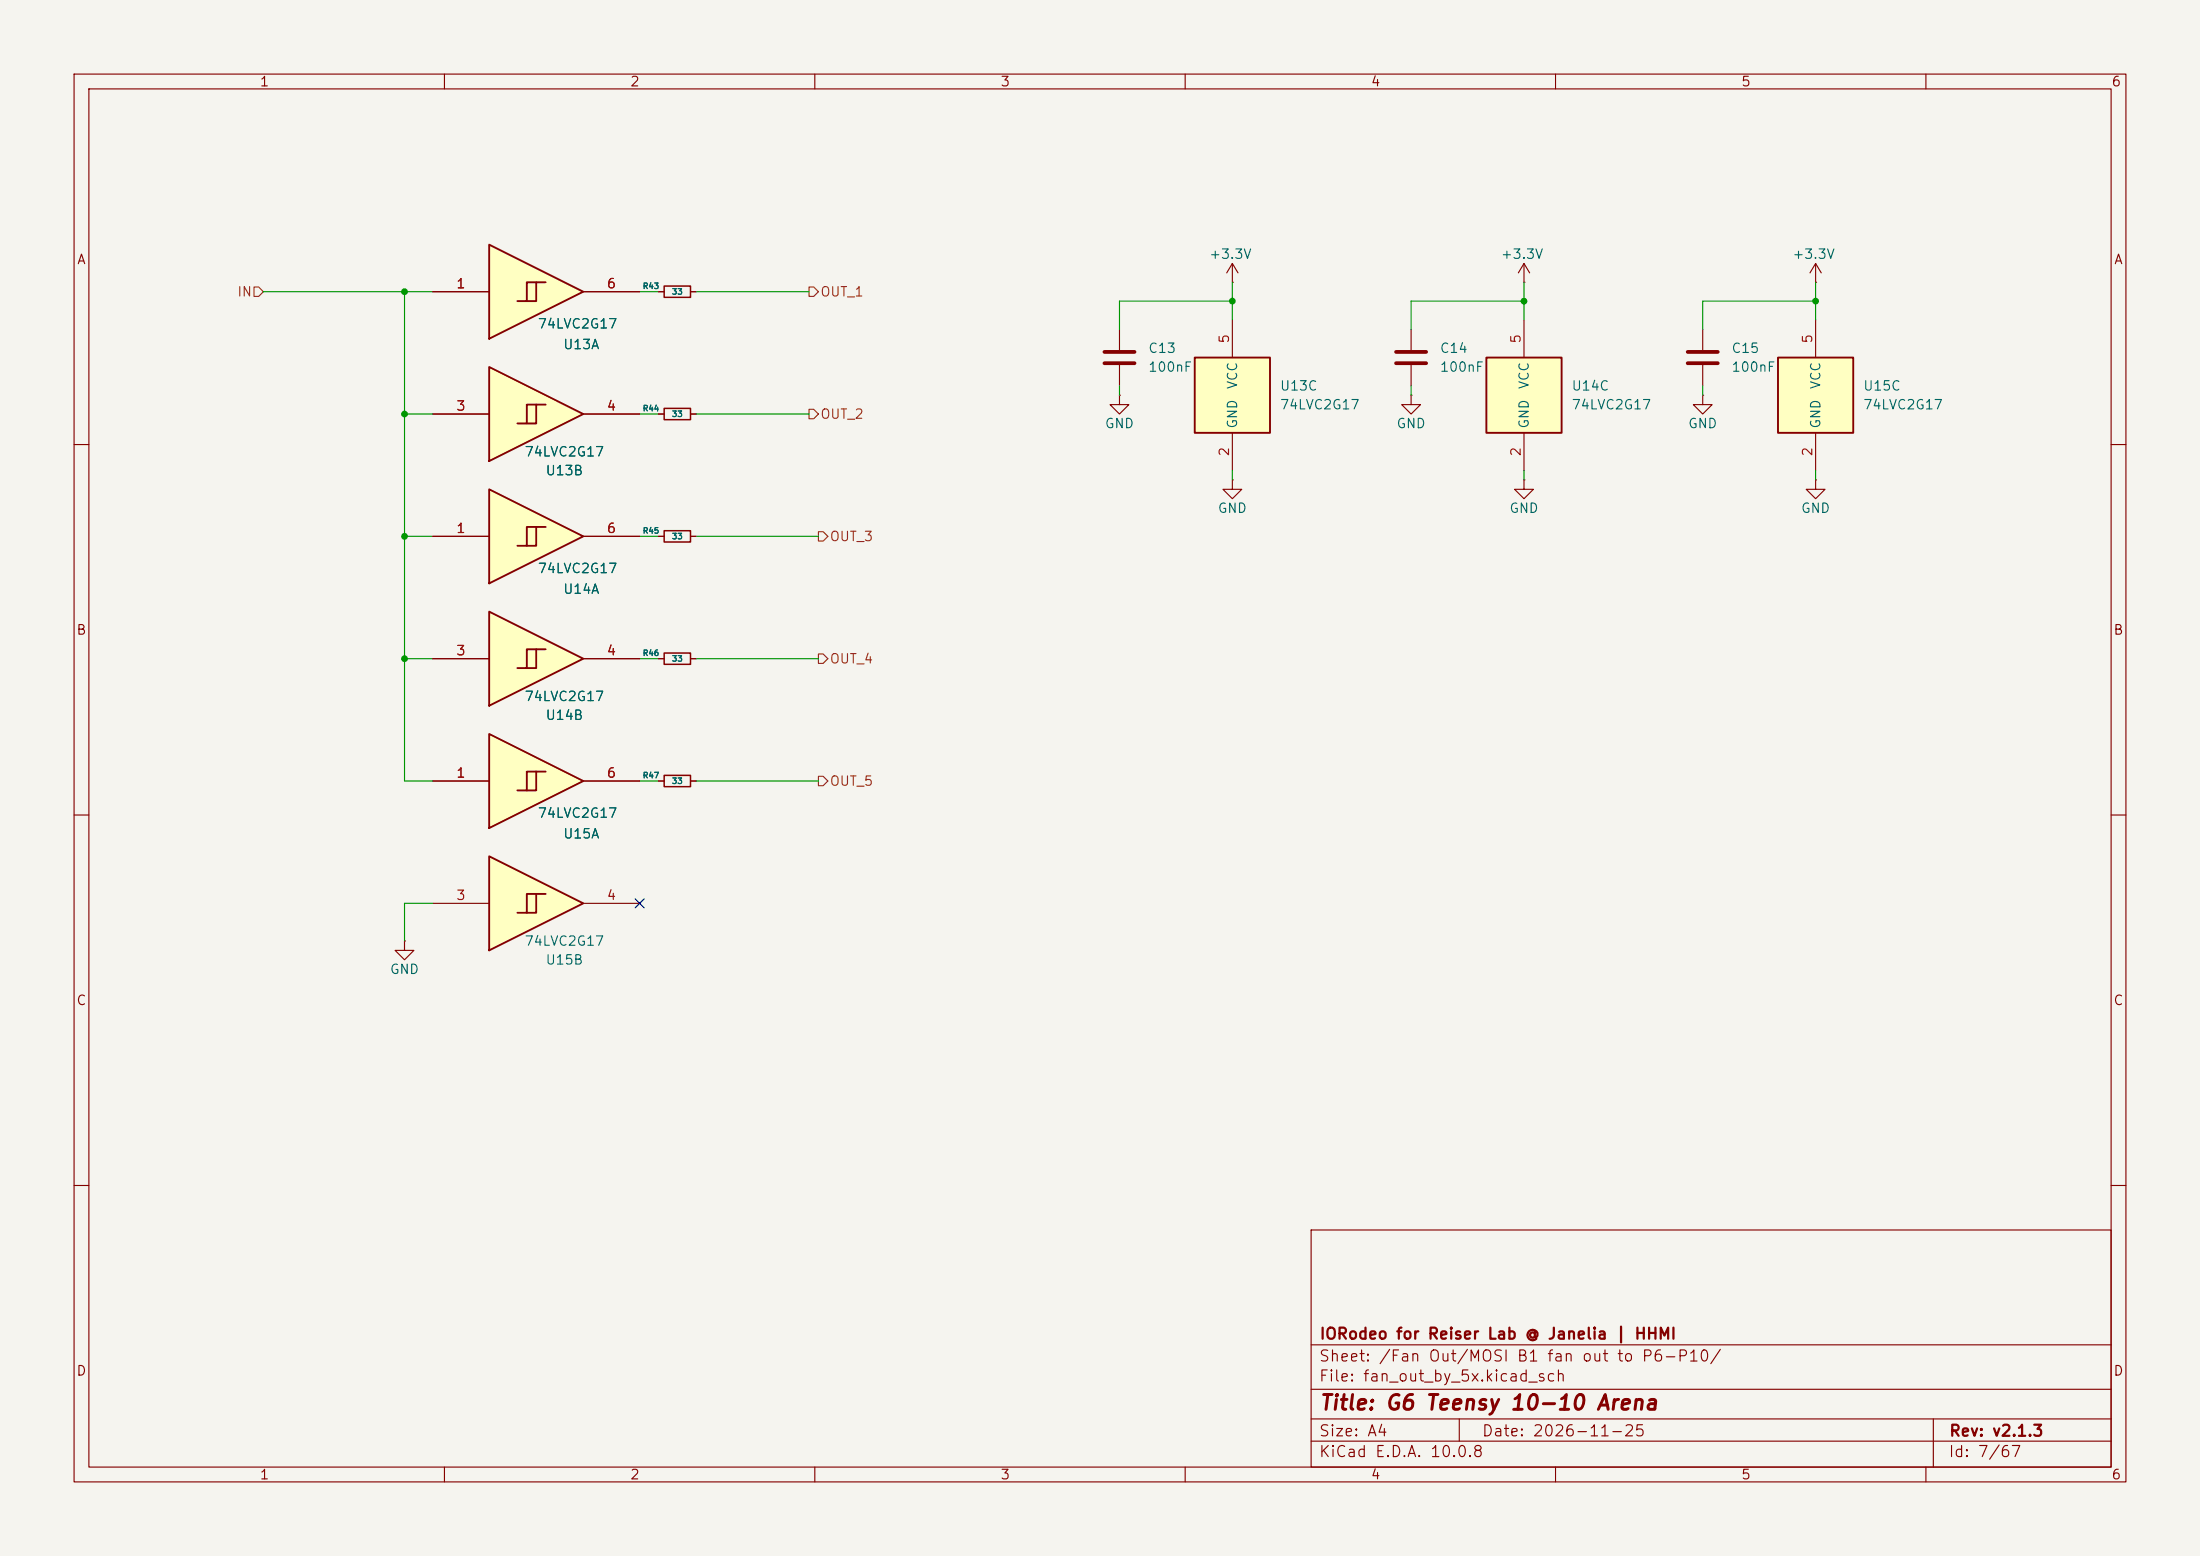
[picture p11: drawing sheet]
<svg xmlns="http://www.w3.org/2000/svg" width="297mm" height="210mm" viewBox="0 0 297 210" stroke-linecap="round" stroke-linejoin="round" font-family="sans-serif">
<path d="M0 0h297v210h-297z" fill="#f5f4ef" stroke="#f5f4ef" stroke-width=".14"/>
<g fill="none" stroke="#840000" stroke-width=".15">
<path d="M10 10h277v190h-277zM12 12h273v186h-273zM60 10v2M110 10v2M160 10v2M210 10v2M260 10v2M88.9 39.4h.8M93.2 39.4h.8M88.9 55.9h.8M93.2 55.9h.8M190.5 44.5v2.7"/>
<path d="M190.5 49.3v2.8M10 60h2M88.9 72.4h.8M93.2 72.4h.8M285 60h2M88.9 88.9h.8M93.2 88.9h.8M10 110h2M88.9 105.4h.8M93.2 105.4h.8M285 110h2M10 160h2"/>
<path d="M177 166h108v32h-108zM285 160h2M60 198v2M110 198v2M160 198v2M177 194.5h108M177 191.5h108M177 187.5h108M177 181.5h108M197 191.5v3M210 198v2M260 198v2"/>
<path d="M261 191.5v6.5"/>
</g>
<path d="M188.5 47.5h4M188.5 49h4" fill="none" stroke="#840000" stroke-width=".51"/>
<path d="M89.7 38.6h3.5v1.5h-3.5zM89.7 55.1h3.5v1.5h-3.5zM89.7 71.6h3.5v1.6h-3.5zM89.7 88.1h3.5v1.6h-3.5zM89.7 104.6h3.5v1.6h-3.5z" fill="none" stroke="#840000" stroke-width=".2"/>
<path d="M200.7 48.3h10.1v10.1h-10.1z" fill="#ffffc2"/>
<path d="M200.7 48.3h10.1v10.1h-10.1z" fill="none" stroke="#840000" stroke-width=".25"/>
<path d="M205.7 43.2v5.1M205.7 58.4v5.1M205.7 64.8v1.2h1.3l-1.3 1.3-1.2-1.3h1.2M205.7 64.8h.1" fill="none" stroke="#840000" stroke-width=".15"/>
<g fill="#ffffc2">
<path d="M66 99.1l12.7 6.3-12.7 6.4z"/>
<path d="M71.1 104.1h2.6l-3.9 2.6h1.3z"/>
<path d="M72.4 104.1v2.6h-1.3z"/>
</g>
<path d="M66 99.1l12.7 6.3-12.7 6.4zM72.4 104.1v2.6h-1.3M73.7 104.1h-2.6v2.6h-1.3" fill="none" stroke="#840000" stroke-width=".25"/>
<path d="M58.4 105.4h7.6M78.7 105.4h7.7" fill="none" stroke="#840000" stroke-width=".15"/>
<g fill="#ffffc2">
<path d="M66 82.6l12.7 6.3-12.7 6.4z"/>
<path d="M71.1 87.6h2.6l-3.9 2.6h1.3z"/>
<path d="M72.4 87.6v2.6h-1.3z"/>
</g>
<path d="M66 82.6l12.7 6.3-12.7 6.4zM72.4 87.6v2.6h-1.3M73.7 87.6h-2.6v2.6h-1.3" fill="none" stroke="#840000" stroke-width=".25"/>
<g fill="none" stroke="#840000" stroke-width=".15">
<path d="M205.7 38.1h.1M205.7 35.6l-.7 1.2M205.7 35.6l.8 1.2M205.7 35.6v2.5M245.1 38.1h.1M245.1 35.6l-.8 1.2M245.1 35.6l.8 1.2M245.1 35.6v2.5M151.1 53.3v1.3h1.3l-1.3 1.3-1.2-1.3h1.2M151.1 53.3h.1M151.1 44.5v2.7M151.1 49.3v2.8"/>
<path d="M166.4 64.8v1.2h1.2l-1.2 1.3-1.3-1.3h1.3M166.4 64.8h.1M58.4 88.9h7.6M78.7 88.9h7.7"/>
</g>
<path d="M149.1 47.5h4.1M149.1 49h4.1" fill="none" stroke="#840000" stroke-width=".51"/>
<path d="M161.3 48.3h10.1v10.1h-10.1z" fill="#ffffc2"/>
<path d="M161.3 48.3h10.1v10.1h-10.1z" fill="none" stroke="#840000" stroke-width=".25"/>
<path d="M166.4 43.2v5.1M166.4 58.4v5.1M190.5 53.3v1.3h1.3l-1.3 1.3-1.3-1.3h1.3M190.5 53.3h.1M54.6 127v1.3h1.3l-1.3 1.2-1.3-1.2h1.3M54.6 127h.1" fill="none" stroke="#840000" stroke-width=".15"/>
<g fill="#ffffc2">
<path d="M66 115.6l12.7 6.3-12.7 6.4z"/>
<path d="M71.1 120.7h2.6l-3.9 2.5h1.3z"/>
<path d="M72.4 120.7v2.5h-1.3z"/>
</g>
<path d="M66 115.6l12.7 6.3-12.7 6.4zM72.4 120.7v2.5h-1.3M73.7 120.7h-2.6v2.5h-1.3" fill="none" stroke="#840000" stroke-width=".25"/>
<path d="M166.4 38.1h.1M166.4 35.6l-.8 1.2M166.4 35.6l.7 1.2M166.4 35.6v2.5M229.9 53.3v1.3h1.2l-1.2 1.3-1.3-1.3h1.3M229.9 53.3h.1M245.1 64.8v1.2h1.3l-1.3 1.3-1.3-1.3h1.3M245.1 64.8h.1M58.4 121.9h7.6M78.7 121.9h7.7" fill="none" stroke="#840000" stroke-width=".15"/>
<g fill="#ffffc2">
<path d="M66 66l12.7 6.4-12.7 6.3z"/>
<path d="M71.1 71.1h2.6l-3.9 2.6h1.3z"/>
<path d="M72.4 71.1v2.6h-1.3z"/>
</g>
<path d="M66 66l12.7 6.4-12.7 6.3zM72.4 71.1v2.6h-1.3M73.7 71.1h-2.6v2.6h-1.3" fill="none" stroke="#840000" stroke-width=".25"/>
<path d="M58.4 72.4h7.6M78.7 72.4h7.7" fill="none" stroke="#840000" stroke-width=".15"/>
<g fill="#ffffc2">
<path d="M66 33l12.7 6.4-12.7 6.3z"/>
<path d="M71.1 38.1h2.6l-3.9 2.5h1.3z"/>
<path d="M72.4 38.1v2.5h-1.3z"/>
</g>
<path d="M66 33l12.7 6.4-12.7 6.3zM72.4 38.1v2.5h-1.3M73.7 38.1h-2.6v2.5h-1.3" fill="none" stroke="#840000" stroke-width=".25"/>
<path d="M58.4 39.4h7.6M78.7 39.4h7.7" fill="none" stroke="#840000" stroke-width=".15"/>
<g fill="#ffffc2">
<path d="M66 49.5l12.7 6.4-12.7 6.3z"/>
<path d="M71.1 54.6h2.6l-3.9 2.6h1.3z"/>
<path d="M72.4 54.6v2.6h-1.3z"/>
</g>
<path d="M66 49.5l12.7 6.4-12.7 6.3zM72.4 54.6v2.6h-1.3M73.7 54.6h-2.6v2.6h-1.3" fill="none" stroke="#840000" stroke-width=".25"/>
<path d="M58.4 55.9h7.6M78.7 55.9h7.7M229.9 44.5v2.7M229.9 49.3v2.8" fill="none" stroke="#840000" stroke-width=".15"/>
<path d="M227.8 47.5h4.1M227.8 49h4.1" fill="none" stroke="#840000" stroke-width=".51"/>
<path d="M240 48.3h10.2v10.1h-10.2z" fill="#ffffc2"/>
<path d="M240 48.3h10.2v10.1h-10.2z" fill="none" stroke="#840000" stroke-width=".25"/>
<g fill="none" stroke="#840000" stroke-width=".15">
<path d="M58.4 39.4h7.6M78.7 39.4h7.7M88.9 39.4h.8M93.2 39.4h.8M58.4 55.9h7.6M78.7 55.9h7.7M88.9 55.9h.8M93.2 55.9h.8M245.1 43.2v5.1M245.1 58.4v5.1M58.4 72.4h7.6M78.7 72.4h7.7"/>
<path d="M88.9 72.4h.8M93.2 72.4h.8M58.4 88.9h7.6M78.7 88.9h7.7M88.9 88.9h.8M93.2 88.9h.8M58.4 105.4h7.6M78.7 105.4h7.7M88.9 105.4h.8M93.2 105.4h.8"/>
</g>
<path d="M34.3 38.7h.6l.7 .7-.7 .6h-.6zM109.2 38.7h.7l.6 .7-.6 .6h-.7zM109.2 55.2h.7l.6 .7-.6 .6h-.7zM110.5 71.8h.6l.7 .6-.7 .6h-.6zM110.5 88.3h.6l.7 .6-.7 .6h-.6zM110.5 104.8h.6l.7 .6-.7 .6h-.6z" fill="none" stroke="#725600" stroke-width=".15"/>
<g fill="none" stroke="#009600" stroke-width=".15">
<path d="M35.6 39.4h22.8M54.6 39.4v66h3.8M86.4 39.4h2.5M94 39.4h15.2M166.4 38.1v5.1M205.7 38.1v5.1M245.1 38.1v5.1M54.6 55.9h3.8M86.4 55.9h2.5M94 55.9h15.2M151.1 52.1v1.2M166.4 40.6h-15.3v3.9"/>
<path d="M190.5 52.1v1.2M205.7 40.6h-15.2v3.9M229.9 52.1v1.2M245.1 40.6h-15.2v3.9M54.6 72.4h3.8M86.4 72.4h2.5M94 72.4h16.5M166.4 63.5v1.3M205.7 63.5v1.3M245.1 63.5v1.3M54.6 88.9h3.8M86.4 88.9h2.5"/>
<path d="M94 88.9h16.5M86.4 105.4h2.5M94 105.4h16.5M58.4 121.9h-3.8v5.1"/>
</g>
<path d="M85.8 121.3l1.2 1.2M87 121.3l-1.2 1.2" fill="none" stroke="#000084" stroke-width=".15"/>
<g fill="#009600">
<circle cx="54.6" cy="55.9" r=".46"/>
<circle cx="54.6" cy="72.4" r=".46"/>
<circle cx="54.6" cy="39.4" r=".46"/>
<circle cx="54.6" cy="88.9" r=".46"/>
<circle cx="205.7" cy="40.6" r=".46"/>
<circle cx="166.4" cy="40.6" r=".46"/>
<circle cx="245.1" cy="40.6" r=".46"/>
</g>
<text font-size="2" fill="#840000" x="178" y="190.8">Title: G6 Teensy 10-10 Arena</text>
<g font-size="1.5" fill="#840000">
<text x="178" y="184.1">Sheet: /Fan Out/MOSI B1 fan out to P6-P10/</text>
<text x="178" y="181.1">IORodeo for Reiser Lab @ Janelia | HHMI</text>
<text x="178" y="186.8">File: fan_out_by_5x.kicad_sch</text>
<text x="178" y="197">KiCad E.D.A. 10.0.8</text>
<text x="178" y="194.2">Size: A4</text>
<text x="200" y="194.2">Date: 2026-11-25</text>
<text x="263" y="197">Id: 7/67</text>
<text x="263" y="194.2">Rev: v2.1.3</text>
</g>
<g font-size="1.3" fill="#840000">
<text x="35" y="12">1</text>
<text x="85" y="12">2</text>
<text x="135" y="12">3</text>
<text x="185" y="12">4</text>
<text x="235" y="12">5</text>
<text x="285" y="12">6</text>
<text x="10.3" y="36">A</text>
<text x="285.3" y="36">A</text>
<text x="10.2" y="86">B</text>
<text x="285.2" y="86">B</text>
<text x="10.2" y="136">C</text>
<text x="285.2" y="136">C</text>
<text x="10.2" y="186">D</text>
<text x="285.2" y="186">D</text>
<text x="35" y="200">1</text>
<text x="85" y="200">2</text>
<text x="135" y="200">3</text>
<text x="185" y="200">4</text>
<text x="235" y="200">5</text>
<text x="285" y="200">6</text>
</g>
<g font-size="1.3" fill="#006464">
<text x="163.1" y="35.3">+3.3V</text>
<text x="202.5" y="35.3">+3.3V</text>
<text x="241.9" y="35.3">+3.3V</text>
<text x="72.5" y="44.7">74LVC2G17</text>
<text x="75.9" y="47.4">U13A</text>
<text x="154.9" y="48">C13</text>
<text x="194.3" y="48">C14</text>
<text x="233.7" y="48">C15</text>
<text x="154.9" y="50.5">100nF</text>
<text x="167.3" y="52.6" transform="rotate(-90 167.3 52.6)">VCC</text>
<text x="172.7" y="53">U13C</text>
<text x="194.3" y="50.5">100nF</text>
<text x="206.7" y="52.6" transform="rotate(-90 206.7 52.6)">VCC</text>
<text x="212.1" y="53">U14C</text>
<text x="233.7" y="50.5">100nF</text>
<text x="246.1" y="52.6" transform="rotate(-90 246.1 52.6)">VCC</text>
<text x="251.4" y="53">U15C</text>
<text x="149.1" y="58.1">GND</text>
<text x="167.3" y="57.9" transform="rotate(-90 167.3 57.9)">GND</text>
<text x="172.7" y="55.6">74LVC2G17</text>
<text x="188.4" y="58.1">GND</text>
<text x="206.7" y="57.9" transform="rotate(-90 206.7 57.9)">GND</text>
<text x="212.1" y="55.6">74LVC2G17</text>
<text x="227.8" y="58.1">GND</text>
<text x="246.1" y="57.9" transform="rotate(-90 246.1 57.9)">GND</text>
<text x="251.4" y="55.6">74LVC2G17</text>
<text x="70.7" y="61.9">74LVC2G17</text>
<text x="73.6" y="64.5">U13B</text>
<text x="164.3" y="69.5">GND</text>
<text x="203.7" y="69.5">GND</text>
<text x="243" y="69.5">GND</text>
<text x="72.5" y="77.7">74LVC2G17</text>
<text x="75.9" y="80.5">U14A</text>
<text x="70.7" y="94.9">74LVC2G17</text>
<text x="73.6" y="97.5">U14B</text>
<text x="72.5" y="110.7">74LVC2G17</text>
<text x="75.9" y="113.5">U15A</text>
<text x="52.5" y="131.8">GND</text>
<text x="70.7" y="128">74LVC2G17</text>
<text x="73.6" y="130.5">U15B</text>
</g>
<g font-size="1.3" fill="#725600">
<text x="31.9" y="40.3">IN</text>
<text x="110.7" y="40.3">OUT_1</text>
<text x="110.7" y="56.8">OUT_2</text>
<text x="111.9" y="73.4">OUT_3</text>
<text x="111.9" y="89.9">OUT_4</text>
<text x="111.9" y="106.4">OUT_5</text>
</g>
<g font-size="1.3" fill="#a90000">
<text x="61.5" y="39.2">1</text>
<text x="81.8" y="39.2">6</text>
<text x="166.2" y="46.5" transform="rotate(-90 166.2 46.5)">5</text>
<text x="205.6" y="46.5" transform="rotate(-90 205.6 46.5)">5</text>
<text x="245" y="46.5" transform="rotate(-90 245 46.5)">5</text>
<text x="61.5" y="55.7">3</text>
<text x="81.8" y="55.7">4</text>
<text x="166.2" y="61.7" transform="rotate(-90 166.2 61.7)">2</text>
<text x="205.6" y="61.7" transform="rotate(-90 205.6 61.7)">2</text>
<text x="245" y="61.7" transform="rotate(-90 245 61.7)">2</text>
<text x="61.5" y="72.3">1</text>
<text x="81.8" y="72.3">6</text>
<text x="61.5" y="88.8">3</text>
<text x="81.8" y="88.8">4</text>
<text x="61.5" y="105.3">1</text>
<text x="81.8" y="105.3">6</text>
<text x="61.5" y="121.8">3</text>
<text x="81.8" y="121.8">4</text>
</g>
<g font-size=".8" fill="#006464">
<text x="86.7" y="39.2">R43</text>
<text x="90.6" y="39.9">33</text>
<text x="86.7" y="55.7">R44</text>
<text x="90.6" y="56.5">33</text>
<text x="86.7" y="72.2">R45</text>
<text x="90.6" y="73">33</text>
<text x="86.7" y="88.7">R46</text>
<text x="90.6" y="89.5">33</text>
<text x="86.7" y="105.2">R47</text>
<text x="90.6" y="106">33</text>
</g>
</svg>
